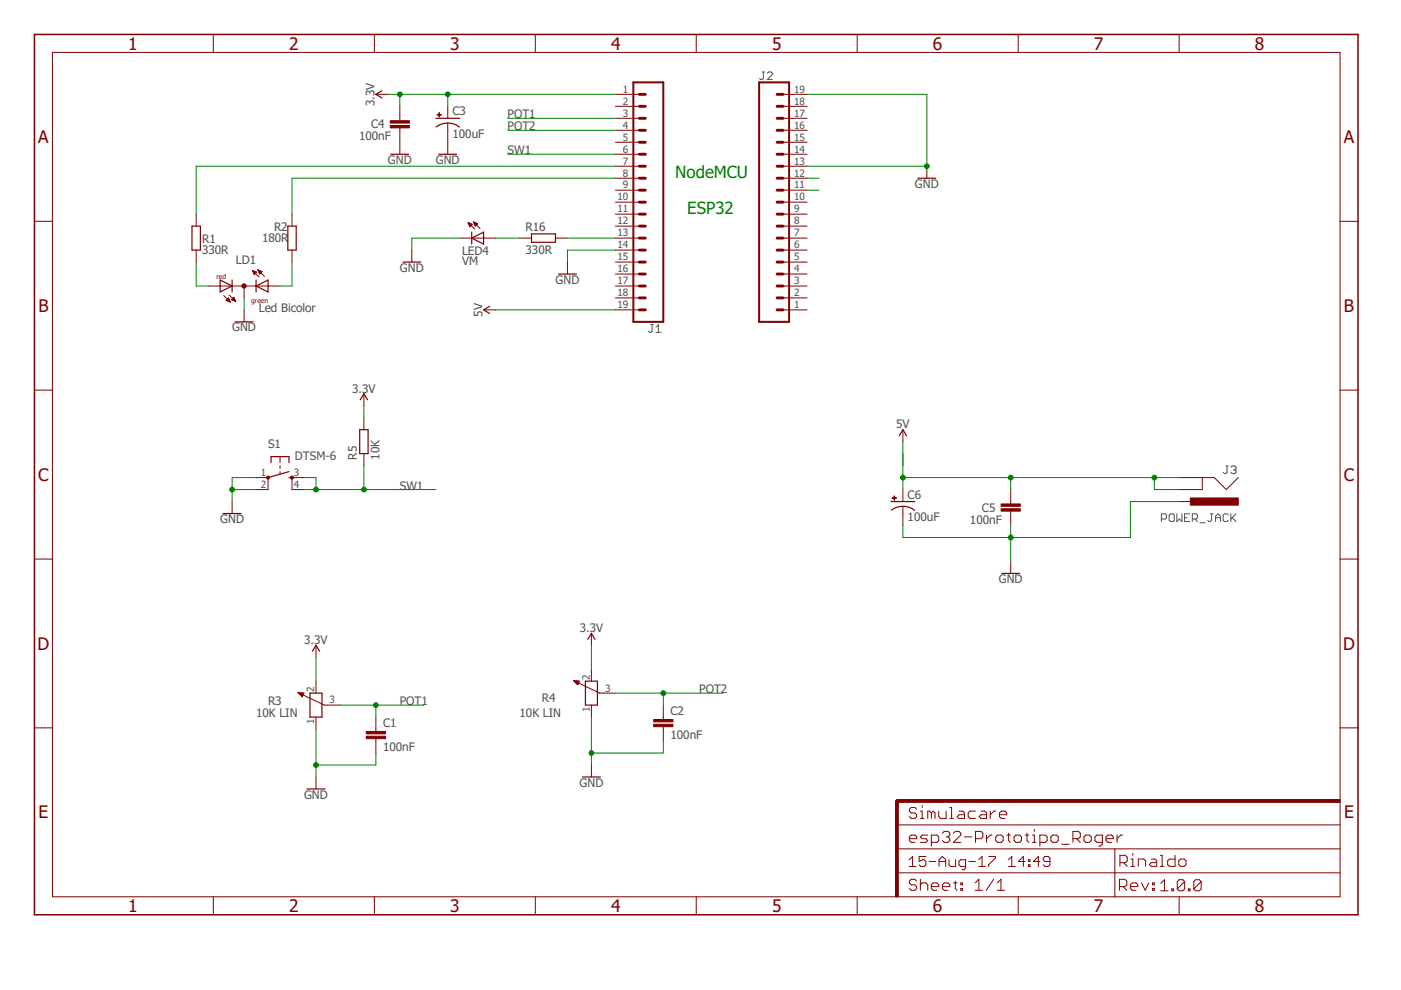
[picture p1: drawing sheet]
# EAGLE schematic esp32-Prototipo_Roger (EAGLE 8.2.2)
CNAME: Simulacare; CREVISION: 1.0.0; DESIGNER: Rinaldo; UNTITLED: Board ESP32

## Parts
C1  100nF  C-EU025-024X044  [C025-024X044]
C2  100nF  C-EU025-024X044  [C025-024X044]
C3  100uF  CPOL-US085CS-1AR  [085CS_1AR]
C4  100nF  C-EU025-024X044  [C025-024X044]
C5  100nF  C-EU025-024X044  [C025-024X044]
C6  100uF  CPOL-US085CS-1AR  [085CS_1AR]
J1  CONN_19  [1X19]
J2  CONN_19  [1X19]
J3  POWER_JACK  [POWER_JACK_PTH]
LD1  Led Bicolor  DUOLED-RG-C  [DUOLED-C-5MM]
LED4  VM  LED5MM  [LED5MM]
R1  330R  R-EU_R0603  [R0603]
R2  180R  R-EU_R0603  [R0603]
R3  10K LIN  POTENTIOMETER_PT-10  [PT-10]
R4  10K LIN  POTENTIOMETER_PT-10  [PT-10]
R5  10K  R-EU_R0603  [R0603]
R16  330R  R-EU_R0603  [R0603]
S1  DTSM-6  [DTSM-6]

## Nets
3.3V: C3.+ C4.1 J1.1 R3.2 R4.2 R5.2
5V: J1.19
CS0: J2.12
CS1: J2.11
GND: C1.2 C2.2 C3.- C4.2 C5.2 C6.- J1.14 J2.13 J2.19 J3.PWR LD1.C LED4.K(C) R3.1 R4.1 S1.1 S1.2
N$1: J1.13 R16.2
N$2: LED4.A R16.1
N$5: J1.8 R2.2
N$7: C5.1 C6.+ J3.GND J3.GNDBREAK
N$8: LD1.AR R1.1
N$9: LD1.AX(AG) R2.1
N$10: J1.7 R1.2
POT1: C1.1 J1.3 R3.3
POT2: C2.1 J1.4 R4.3
SW1: J1.6 R5.1 S1.3 S1.4
Unconnected: J1.2 J1.5 J1.9 J1.10 J1.11 J1.12 J1.15 J1.16 J1.17 J1.18 J2.1 J2.2 J2.3 J2.4 J2.5 J2.6 J2.7 J2.8 J2.9 J2.10 J2.14 J2.15 J2.16 J2.17 J2.18

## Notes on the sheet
- NodeMCU
- ESP32

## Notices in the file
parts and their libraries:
SparkFun-Aesthetics: Licensing: Creative Commons ShareAlike 4.0 International - https://creativecommons.org/licenses/by-sa/4.0
